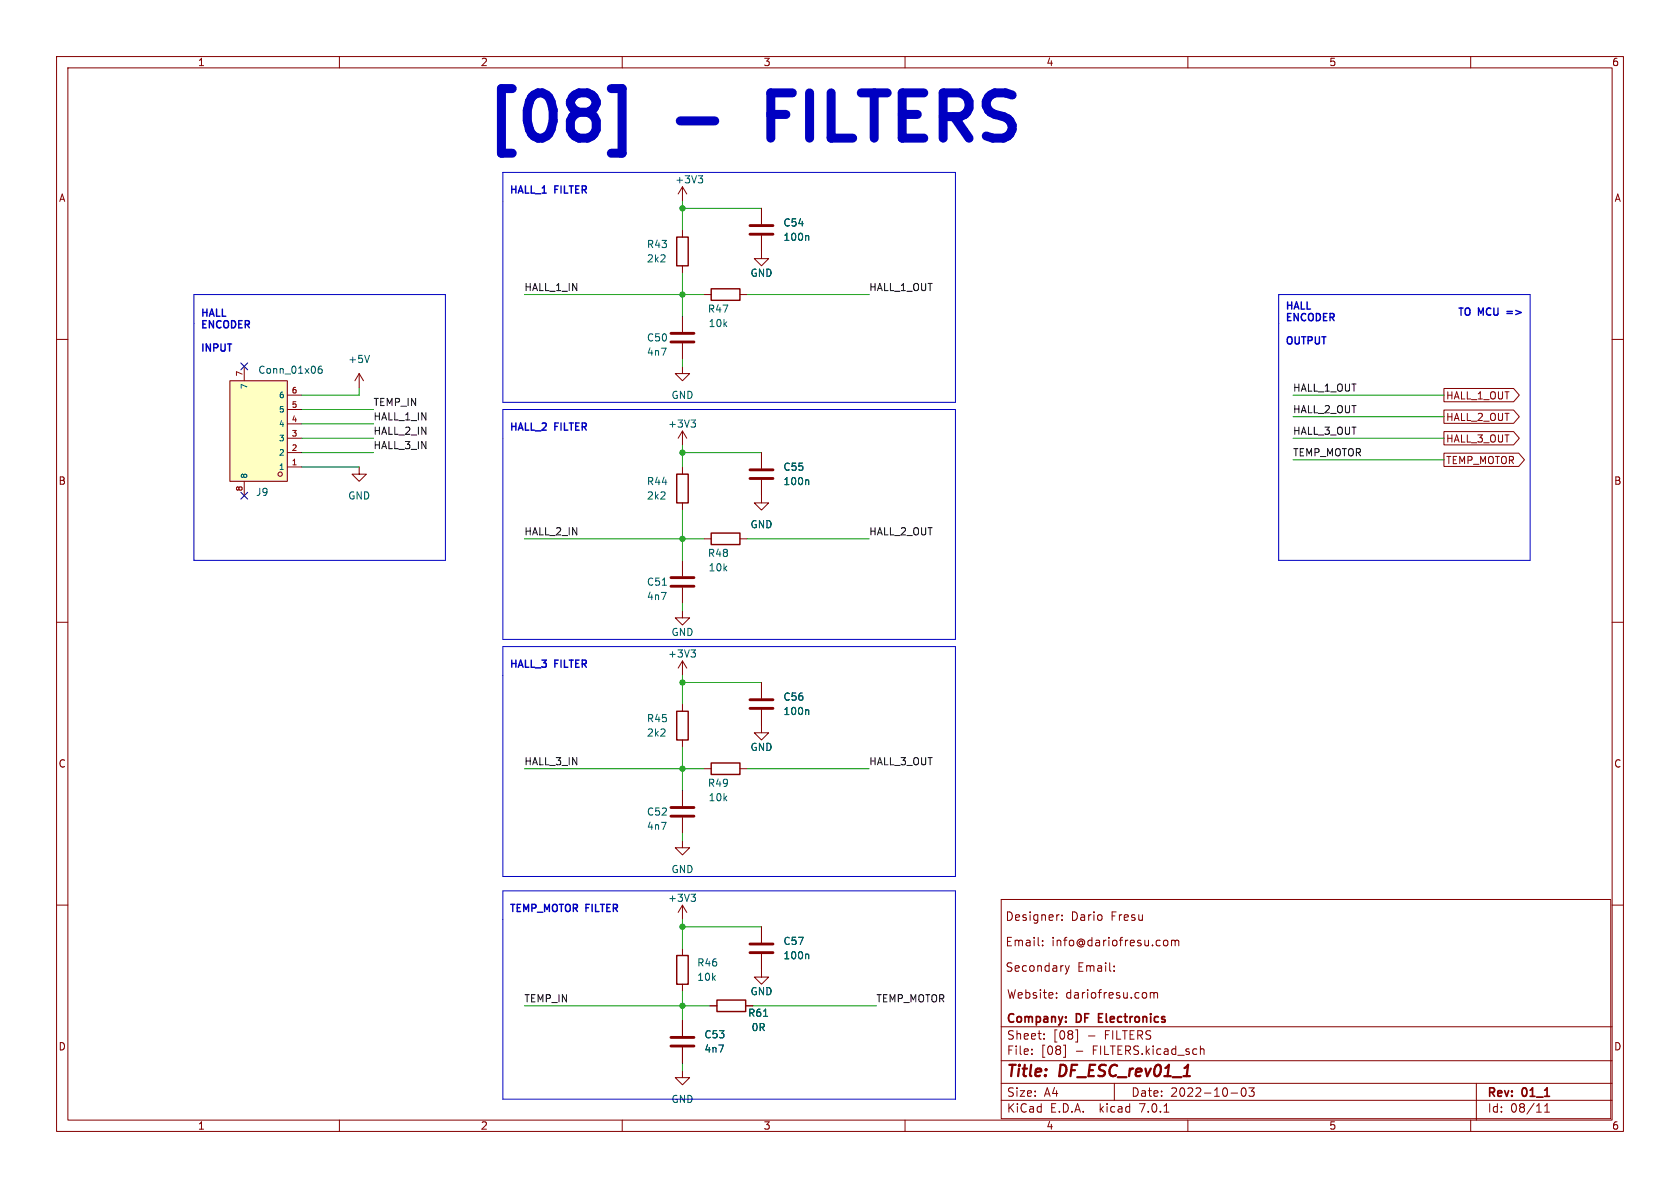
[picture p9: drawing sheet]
<svg xmlns="http://www.w3.org/2000/svg" width="297mm" height="210mm" viewBox="0 0 297 210" stroke-linecap="round" stroke-linejoin="round" font-family="sans-serif">
<g fill="none" stroke="#840000" stroke-width=".18">
<path d="M10 10h277v190h-277zM12 12h273v186h-273zM60 10v2M110 10v2M160 10v2M210 10v2M260 10v2M120.6 33v2.6M120.6 33l-.7 1.3M120.6 33l.8 1.3M134.6 36.8v2.8M10 60h2"/>
<path d="M120.6 40.6v1.3M120.6 47v1.3M120.6 55.9v2.8M124.5 52.1h1.2M130.8 52.1h1.3M134.6 41.7v4h1.3l-1.3 1.3-1.3-1.3h1.3M285 60h2M40.6 67.3h10.2v17.8h-10.2zM43.2 64.8v2.5M50.8 77.5h2.5M50.8 74.9h2.5M50.8 72.4h2.5"/>
<path d="M50.8 69.9h2.5M63.5 66l-.8 1.3M63.5 66v2.6M63.5 66l.8 1.3M120.6 64.8v1.2h1.3l-1.3 1.3-1.2-1.3h1.2M120.6 60.7v2.8M120.6 76.2v2.5M120.6 76.2l-.7 1.3M120.6 76.2l.8 1.3M255.3 72.5h12.3l1 1.2-1 1.1h-12.3zM255.3 68.7h12.3l1 1.2-1 1.1h-12.3zM255.3 76.3h12.3l1 1.2-1 1.1h-12.3z"/>
<path d="M43.2 85.1v2.5M50.8 82.6h2.5M50.8 80h2.5M63.5 82.6v1.2h1.3l-1.3 1.3-1.3-1.3h1.3M120.6 82.6v1.2M120.6 88.9v1.3M120.6 99.1v2.8M124.5 95.3h1.2M130.8 95.3h1.3M134.6 84.8v4.1h1.3l-1.3 1.3-1.3-1.3h1.3M134.6 80v2.8M255.3 80.1h13.2l1 1.2-1 1.2h-13.2z"/>
<path d="M10 110h2M120.6 108v1.2h1.3l-1.3 1.3-1.2-1.3h1.2M120.6 103.9v2.8M120.6 116.8v2.6M120.6 116.8l-.7 1.3M120.6 116.8l.8 1.3M285 110h2M120.6 124.5v1.2M120.6 130.8v1.3M120.6 139.7v2.8M124.5 135.9h1.2M130.8 135.9h1.3"/>
<path d="M134.6 125.5v4h1.3l-1.3 1.3-1.3-1.3h1.3M134.6 120.7v2.7M10 160h2M120.6 148.6v1.3h1.3l-1.3 1.2-1.2-1.2h1.2M120.6 144.5v2.8M177 159h107.8v38.8h-107.8zM285 160h2M120.6 160v2.6M120.6 167.6v1.3M120.6 174v1.3M120.6 160l-.7 1.3M120.6 160l.8 1.3"/>
<path d="M125.5 177.8h1.2M131.8 177.8h1.3M134.6 168.7v4h1.3l-1.3 1.3-1.3-1.3h1.3M134.6 163.8v2.8M184.3 167.1v.1M184.3 166.3v.1M186.8 176.3v.2M186.8 175.5v.2M187.1 161.7h.2M187.8 162.6v.1M187.8 161.8v.1M188.3 170.7l.4 1"/>
<path d="M188.7 171.7l-.2 .4-.2 .1M189 170.7l-.3 1M197 171.6v.1M197 170.8v.1M203.4 175.5v1M203.4 175.6l.4-.1 .2 .2M204 175.7l.2-.2h.4v1M204 175.7v.8M205.8 166.3l.4-.1 .3 .3v.4l-.2 .2-.3 .1-.2-.1M207.1 166.3l.4-.1 .3 .2M207.1 166.2v1M207.8 166.4l.2-.2 .3 .1 .1 .9"/>
<path d="M207.8 166.4v.8M60 198v2M110 198v2M120.6 189.2v1.3h1.3l-1.3 1.3-1.2-1.3h1.2M120.6 180.3v2.8M120.6 185.2v2.8M160 198v2M177 194.5h108M177 191.5h108M177 187.5h108M177 181.5h108M182.4 186.3v.1"/>
<path d="M182.4 185.5v.1M184.6 183.6v.1M184.6 182.8v.1M188.4 184.8v2.1h-.4M190.1 182.1h.4v2.1h-.4M190.3 185.8h1.1M192.4 183.1h1.2M197 191.5v3M205.8 196.6h.8M210 198v2M212.2 185.5l.2-.1 .4 .1 .1 .9M217.6 193.2h1.2"/>
<path d="M219.6 192.4l.2-.1a.81 .81 0 0 1 .6 .6 .81 .81 0 0 1-.3 .8l-.2 .1a.81 .81 0 0 1-.6-.6 .81 .81 0 0 1 .3-.8zM220.8 192.3h.9l-.5 .6 .4 .1v.7l-.2 .1h-.4l-.2-.1M260 198v2M261 191.5v6.5M273.1 196.6h.8M273.1 195.5l.4-.4v1.5"/>
<circle cx="49.5" cy="83.8" r=".38"/>
</g>
<path d="M119.6 41.9h2.1v5.1h-2.1zM125.7 51.1h5.1v2h-5.1zM119.6 83.8h2.1v5.1h-2.1zM125.7 94.2h5.1v2.1h-5.1zM119.6 125.7h2.1v5.1h-2.1zM125.7 134.9h5.1v2h-5.1zM119.6 168.9h2.1v5.1h-2.1zM126.7 176.8h5.1v2h-5.1z" fill="none" stroke="#840000" stroke-width=".25"/>
<g fill="none" stroke="#840000" stroke-width=".51">
<path d="M132.6 39.9h4.1M118.6 58.9h4.1M132.6 41.4h4.1M118.6 60.5h4.1M132.6 84.6h4.1M132.6 83.1h4.1M118.6 103.6h4.1M118.6 102.1h4.1M132.6 125.2h4.1M132.6 123.7h4.1M118.6 144.3h4.1M118.6 142.7h4.1"/>
<path d="M132.6 168.4h4.1M132.6 166.9h4.1M118.6 184.9h4.1M118.6 183.4h4.1"/>
</g>
<g fill="none" stroke="#006464" stroke-width=".18">
<path d="M123.4 31.1h.8l-.4 .5M124 31.6l.2 .2v.3l-.2 .2M142.8 41.7l.2 .1v.7M56.8 64.7l-.3 .1a.86 .86 0 0 0 0 1.2l.4-.1 .1-.5-.3-.2h-.2l-.3 .2M65.3 62.8l-.4 1.3M122.2 74.2h.7l-.4 .5M122.7 74.7l.2 .3v.3l-.2 .2M142.8 84.8l.2 .2v.7M122.2 114.9h.7l-.4 .5M122.7 115.4l.2 .2v.3l-.2 .3M142.8 125.5l.2 .2v.6M122.2 158.1h.7l-.4 .5"/>
<path d="M122.7 158.6l.2 .2v.3l-.2 .2M142.8 168.7l.2 .1v.7"/>
</g>
<g fill="#ffffc2" stroke="#ffffc2" stroke-width=".18">
<path d="M40.6 67.3h10.2v17.8h-10.2z"/>
<circle cx="49.5" cy="83.8" r=".38"/>
</g>
<path d="M108.1 15.7h1.9v11.4h-1.9" fill="none" stroke="#0000c2" stroke-width="1.6"/>
<path d="M88.9 30.5h80v40.6h-80zM34.3 52.1h44.4v47h-44.4zM226.1 52.1h44.4v47h-44.4zM88.9 72.4h80v40.6h-80zM88.9 114.3h80v40.6h-80zM88.9 157.5h80v36.8h-80z" fill="none" stroke="#0000c2" stroke-width=".18"/>
<g fill="none" stroke="#009600" stroke-width=".18">
<path d="M120.6 35.6v5M120.6 36.8h14M92.7 52.1h31.8M120.6 48.3v7.6M132.1 52.1h21.6M53.3 77.5h12.7M53.3 72.4h12.7M53.3 74.9h12.7M63.5 68.6v1.3h-10.2M120.6 63.5v1.3M120.6 78.7v3.9M228.6 73.7h26.7"/>
<path d="M228.6 69.9h26.7M228.6 77.5h26.7M53.3 80h12.7M53.3 82.6h10.2M92.7 95.3h31.8M120.6 90.2v8.9M120.6 80h14M132.1 95.3h21.6M228.6 81.3h26.7M120.6 106.7v1.3M120.6 119.4v5.1M92.7 135.9h31.8"/>
<path d="M120.6 132.1v7.6M120.6 120.7h14M132.1 135.9h21.6M120.6 147.3v1.3M92.7 177.8h32.8M120.6 162.6v5M120.6 175.3v5M120.6 163.8h14M133.1 177.8h21.8M120.6 188v1.2"/>
</g>
<path d="M42.6 64.2l1.2 1.2M43.8 64.2l-1.2 1.2M42.6 87l1.2 1.2M43.8 87l-1.2 1.2" fill="none" stroke="#000084" stroke-width=".18"/>
<g fill="#009600" stroke="#009600" stroke-width=".18">
<circle cx="120.6" cy="135.9" r=".46"/>
<circle cx="120.6" cy="120.7" r=".46"/>
<circle cx="120.6" cy="95.3" r=".46"/>
<circle cx="120.6" cy="80" r=".46"/>
<circle cx="120.6" cy="36.8" r=".46"/>
<circle cx="120.6" cy="52.1" r=".46"/>
<circle cx="120.6" cy="177.8" r=".46"/>
<circle cx="120.6" cy="163.8" r=".46"/>
</g>
<g font-size="11.1" fill="#0000c2">
<text x="86.4" y="25.4">[08]</text>
<text x="120.8" y="25.4">-</text>
<text x="139.2" y="25.4">FILTERS</text>
</g>
<g font-size="2.8" fill="#840000">
<text x="178" y="190.8">Title:</text>
<text x="187.4" y="190.8">DF_ESC_rev01_1</text>
</g>
<g font-size="2.1" fill="#840000">
<text x="177.8" y="167.4">Email:</text>
<text x="177.8" y="162.9">Designer:</text>
<text x="185.9" y="167.4">info@dariofresu.com</text>
<text x="189.3" y="162.9">Dario</text>
<text x="196.4" y="162.9">Fresu</text>
<text x="177.8" y="171.9">Secondary</text>
<text x="190.5" y="171.9">Email:</text>
<text x="178" y="176.7">Website:</text>
<text x="188.4" y="176.7">dariofresu.com</text>
<text x="178" y="183.9">Sheet:</text>
<text x="178" y="181.1">Company:</text>
<text x="186.2" y="183.9">[08]</text>
<text x="190.4" y="181.1">DF</text>
<text x="194.8" y="181.1">Electronics</text>
<text x="195.3" y="183.9">FILTERS</text>
<text x="178" y="186.6">File:</text>
<text x="184" y="186.6">[08]</text>
<text x="193.2" y="186.6">FILTERS.kicad_sch</text>
<text x="178" y="196.8">KiCad</text>
<text x="178" y="194">Size:</text>
<text x="184.6" y="194">A4</text>
<text x="185.7" y="196.8">E.D.A.</text>
<text x="194.4" y="196.8">kicad</text>
<text x="200" y="194">Date:</text>
<text x="201.5" y="196.8">7.0.1</text>
<text x="206.9" y="194">2022-10-03</text>
<text x="263" y="194.2">Rev:</text>
<text x="263" y="196.8">Id:</text>
<text x="267" y="196.8">08/11</text>
<text x="269.2" y="194.2">01_1</text>
</g>
<g font-size="1.8" fill="#840000">
<text x="35" y="11.8">1</text>
<text x="85" y="11.8">2</text>
<text x="135" y="11.8">3</text>
<text x="185" y="11.8">4</text>
<text x="235" y="11.8">5</text>
<text x="285" y="11.8">6</text>
<text x="10.4" y="35.8">A</text>
<text x="285.4" y="35.8">A</text>
<text x="255.7" y="70.8">HALL_1_OUT</text>
<text x="255.7" y="74.6">HALL_2_OUT</text>
<text x="255.7" y="78.4">HALL_3_OUT</text>
<text x="255.7" y="82.2">TEMP_MOTOR</text>
<text x="10.3" y="85.8">B</text>
<text x="285.3" y="85.8">B</text>
<text x="10.3" y="135.8">C</text>
<text x="285.3" y="135.8">C</text>
<text x="10.3" y="185.8">D</text>
<text x="285.3" y="185.8">D</text>
<text x="35" y="199.8">1</text>
<text x="85" y="199.8">2</text>
<text x="135" y="199.8">3</text>
<text x="185" y="199.8">4</text>
<text x="235" y="199.8">5</text>
<text x="285" y="199.8">6</text>
</g>
<g font-size="1.8" fill="#0000c2">
<text x="90.2" y="34.3">HALL_1</text>
<text x="98.2" y="34.3">FILTER</text>
<text x="35.6" y="56.1">HALL</text>
<text x="35.6" y="58.1">ENCODER</text>
<text x="227.3" y="54.8">HALL</text>
<text x="227.3" y="56.8">ENCODER</text>
<text x="257.8" y="55.9">TO MCU</text>
<text x="266.9" y="55.9">=&gt;</text>
<text x="35.6" y="62.2">INPUT</text>
<text x="227.3" y="61">OUTPUT</text>
<text x="90.2" y="76.2">HALL_2</text>
<text x="98.2" y="76.2">FILTER</text>
<text x="90.2" y="118.1">HALL_3</text>
<text x="98.2" y="118.1">FILTER</text>
<text x="90.2" y="161.3">TEMP_MOTOR FILTER</text>
</g>
<g font-size="1.8" fill="#006464">
<text x="119.3" y="32.6">+3V3</text>
<text x="138.4" y="40.2">C54</text>
<text x="114.3" y="44">R43</text>
<text x="114.3" y="46.5">2k2</text>
<text x="138.4" y="42.7">100n</text>
<text x="132.6" y="49.1">GND</text>
<text x="125.1" y="55.4">R47</text>
<text x="125.2" y="58">10k</text>
<text x="61.5" y="64.3">+5V</text>
<text x="114.3" y="60.5">C50</text>
<text x="114.3" y="63.1">4n7</text>
<text x="45.6" y="66.2">Conn_01x06</text>
<text x="118.7" y="70.7">GND</text>
<text x="118" y="75.8">+3V3</text>
<text x="138.4" y="83.4">C55</text>
<text x="45.2" y="87.8">J9</text>
<text x="61.5" y="88.5">GND</text>
<text x="114.3" y="85.9">R44</text>
<text x="114.3" y="88.5">2k2</text>
<text x="138.4" y="85.9">100n</text>
<text x="132.6" y="93.5">GND</text>
<text x="125.1" y="98.6">R48</text>
<text x="125.2" y="101.2">10k</text>
<text x="114.3" y="103.7">C51</text>
<text x="114.3" y="106.2">4n7</text>
<text x="118.7" y="112.6">GND</text>
<text x="118" y="116.4">+3V3</text>
<text x="138.4" y="124">C56</text>
<text x="114.3" y="127.8">R45</text>
<text x="114.3" y="130.4">2k2</text>
<text x="138.4" y="126.6">100n</text>
<text x="132.6" y="132.9">GND</text>
<text x="125.1" y="139.3">R49</text>
<text x="125.2" y="141.8">10k</text>
<text x="114.3" y="144.3">C52</text>
<text x="114.3" y="146.9">4n7</text>
<text x="118.7" y="154.5">GND</text>
<text x="118" y="159.6">+3V3</text>
<text x="138.4" y="167.2">C57</text>
<text x="123.2" y="171">R46</text>
<text x="123.2" y="173.5">10k</text>
<text x="138.4" y="169.7">100n</text>
<text x="132.2" y="179.9">R61</text>
<text x="132.6" y="176.1">GND</text>
<text x="124.5" y="183.7">C53</text>
<text x="132.8" y="182.4">0R</text>
<text x="124.5" y="186.2">4n7</text>
<text x="118.7" y="195.1">GND</text>
</g>
<g font-size="1.8" fill="#0f0f0f">
<text x="92.7" y="51.5">HALL_1_IN</text>
<text x="153.7" y="51.5">HALL_1_OUT</text>
<text x="66" y="71.9">TEMP_IN</text>
<text x="228.6" y="69.3">HALL_1_OUT</text>
<text x="66" y="74.4">HALL_1_IN</text>
<text x="66" y="76.9">HALL_2_IN</text>
<text x="228.6" y="73.1">HALL_2_OUT</text>
<text x="228.6" y="76.9">HALL_3_OUT</text>
<text x="66" y="79.5">HALL_3_IN</text>
<text x="228.6" y="80.7">TEMP_MOTOR</text>
<text x="92.7" y="94.7">HALL_2_IN</text>
<text x="153.7" y="94.7">HALL_2_OUT</text>
<text x="92.7" y="135.4">HALL_3_IN</text>
<text x="153.7" y="135.4">HALL_3_OUT</text>
<text x="92.7" y="177.3">TEMP_IN</text>
<text x="154.9" y="177.3">TEMP_MOTOR</text>
</g>
<g font-size="1.4" fill="#a90000">
<text x="42.9" y="66.6" transform="rotate(-90 42.9 66.6)">7</text>
<text x="51.5" y="69.6">6</text>
<text x="51.5" y="77.2">3</text>
<text x="51.5" y="74.7">4</text>
<text x="51.5" y="72.1">5</text>
<text x="51.5" y="82.3">1</text>
<text x="51.5" y="79.8">2</text>
<text x="42.9" y="86.9" transform="rotate(-90 42.9 86.9)">8</text>
</g>
<g font-size="1.4" fill="#006464">
<text x="43.9" y="69" transform="rotate(-90 43.9 69)">7</text>
<text x="49.2" y="70.5">6</text>
<text x="49.2" y="75.6">4</text>
<text x="49.2" y="73.1">5</text>
<text x="49.2" y="83.2">1</text>
<text x="49.2" y="80.7">2</text>
<text x="49.2" y="78.2">3</text>
<text x="43.9" y="84.6" transform="rotate(-90 43.9 84.6)">8</text>
</g>
</svg>
